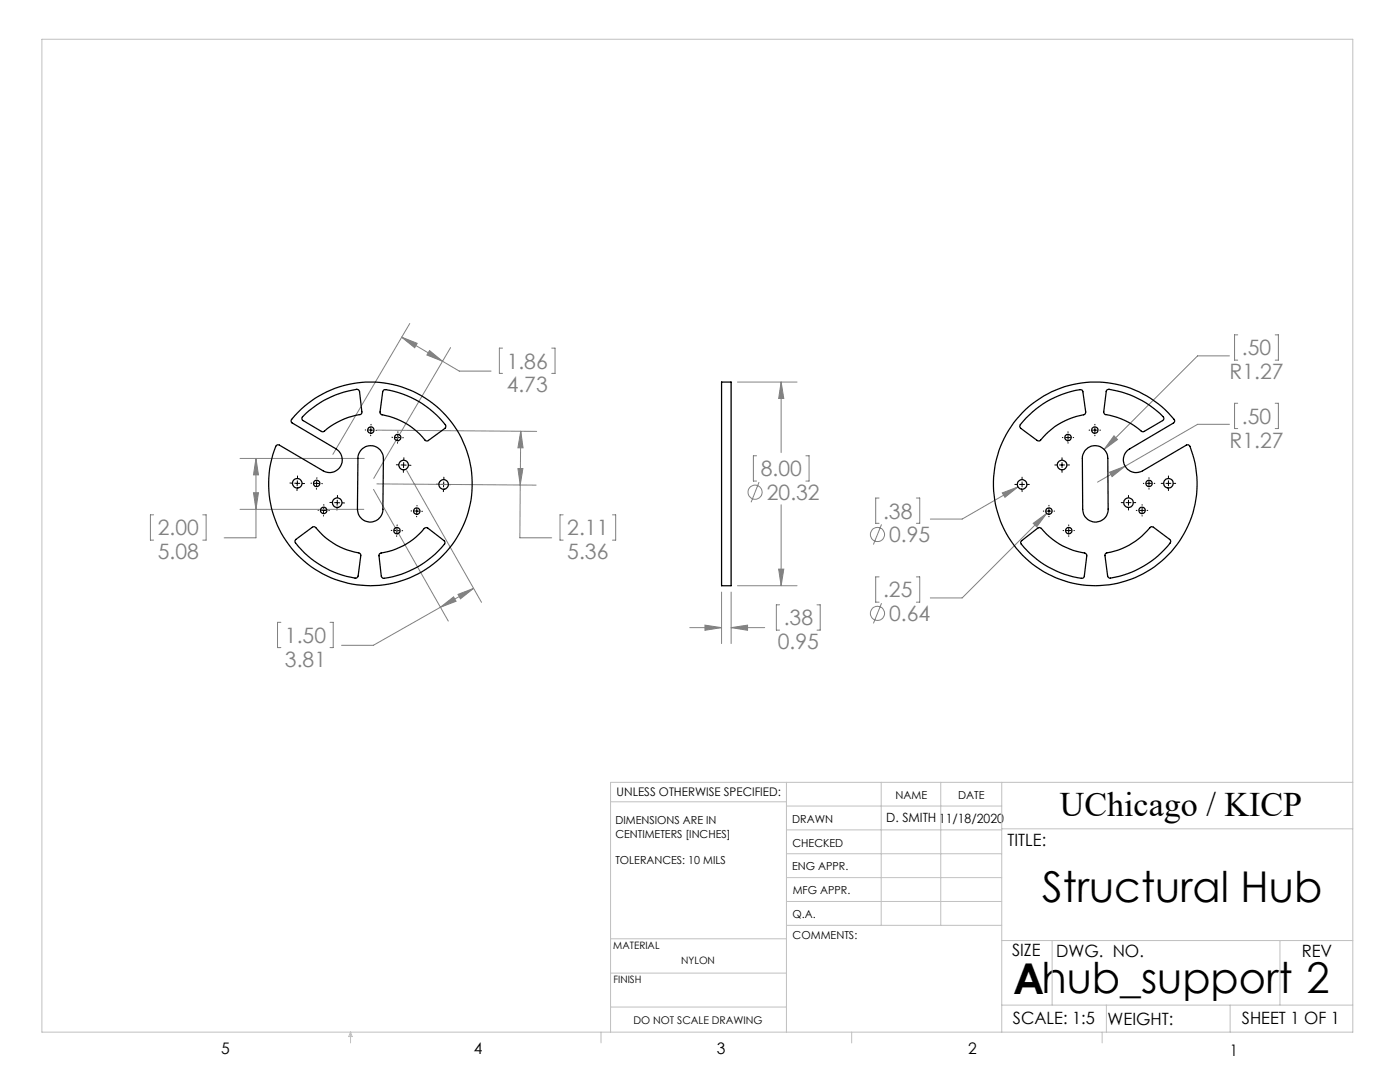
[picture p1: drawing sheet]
<svg xmlns="http://www.w3.org/2000/svg" width="279mm" height="216mm" viewBox="0 0 279 216" stroke-linecap="round" stroke-linejoin="round" font-family="sans-serif">
<g fill="none" stroke="#808080" stroke-width=".2">
<path d="M80.2 67.3l3.1 1.2-.5 .9zM80.2 67.3l11.5 6.7h6.3M81.8 64.6l-15.4 26.1M85.7 70l2.6 2.1-3.1-1.3zM89.9 69.4l-15.3 26.1M100.3 69.5h-.6v5h.6M110.1 69.5h.7v5h-.7M147.2 76.2h11.9M155.9 76.2v14.1M155.9 76.2l.5 3.3h-1zM245.4 71h-6.4l-18.7 18.7M247 66.8h-.6v5.1h.6"/>
<path d="M254.5 66.8h.6v5.1h-.6M47.9 91.5h24.8M50.6 98.3h1l-.5 3.3zM51.1 91.5v15.8h-6.4M51.1 91.5l.5 3.3h-1zM74.5 97.6l15 26.3M75.2 96.6l31.8 .2M75.3 85.8l31.8 .3M81.2 93.9l14.9 26.3M103.4 93.5h1l-.6 3.3zM103.8 96.8v10.5h6.3M103.9 86l-.1 10.8"/>
<path d="M103.9 86l.5 3.4h-1zM151 90.9h-.6v5.1h.6M151.5 96.2l-1.6 4M160.8 90.9h.7v5.1h-.7M175.4 99.4h-.6v5h.6M182.9 99.4h.7v5h-.7M200 98.4l3.2-1.2-2.6 2zM203.2 97.2l-11.2 6.4h-6.3M221.4 94.2l3.1-1.2-2.6 2.1zM222.3 87l.7 .7-2.7 2zM224.5 93l-5.5 3.2M245.4 84.7h-6.4l-14.5 8.3"/>
<path d="M247 80.5h-.6v5h.6M254.5 80.5h.6v5h-.6M30.7 102.7h-.7v5.1h.7M40.5 102.7h.6v5.1h-.6M47.9 101.6h24.7M91.4 118.6l3.1-1.2-2.6 2.1zM94.5 117.4l-20 11.4h-6.3M112.4 102.7h-.6v5.1h.6M122.2 102.7h.7v5.1h-.7M144 118.1v10.3M145.9 118.1v10.3M147.2 116.9h11.9"/>
<path d="M155.4 113.6h1l-.5 3.3zM155.9 100.7v16.2M175.4 115.1h-.6v5.1h.6M175.9 104.6l-1.6 4.1M182.9 115.1h.7v5.1h-.7M206.2 104.4l2.7-2-2 2.7zM208.9 102.4l-16.9 16.9h-6.3M56.1 124.2h-.7v5h.7M65.9 124.2h.6v5h-.6M87.9 121.2l2.6-2.1 .5 .9zM137.7 125.2h6.3M140.7 124.7l3.3 .5-3.3 .6z"/>
<path d="M145.9 125.2l3.3-.5v1.1zM145.9 125.2h6.7M155.6 120.7h-.7v5h.7M163.1 120.7h.6v5h-.6M175.9 120.4l-1.6 4"/>
<circle cx="150.7" cy="98.2" r="1.41"/>
<circle cx="175.1" cy="106.7" r="1.41"/>
<circle cx="175.1" cy="122.4" r="1.41"/>
</g>
<g fill="none" stroke="#000" stroke-width=".2">
<path d="M57.9 96.4h.4M58.8 96.4h.5M59.3 97.4v.5M59.3 96.4h.5M59.3 95.9v.5M59.3 96.4v.5M59.4 95v.4M60.3 96.5h.5M62.1 96.4h.1M62.7 96.4h.5M63.1 97.5v.1M63.2 96.4v.6"/>
<path d="M63.2 96.4l.5 .1M63.2 96v.4M63.3 95.3l-.1 .2M64.2 96.5h.1M67.3 99.8v.5M67.3 98.8v.5M72.9 85.8h.1M73.5 85.8h.5M74 86.8v.2M74 85.3v.5M74 85.8v.5M74 85.8h.5"/>
<path d="M74 84.7v.1M75 85.9h.1M78.2 87.2l.2 .1M78.8 87.3h.6M79.1 92.7h.5M79.3 88.3v.1M79.4 86.8v.5M79.4 87.3l-.1 .5M79.4 87.3h.5M79.4 86.1v.2M80 92.8h.5M80.4 87.3h.1"/>
<path d="M80.5 93.8v.5M80.5 92.8v.5M80.5 92.8h.6M80.6 92.3l-.1 .5M80.6 91.3v.5M81.6 92.8l.4 .1M87.1 96.6h.4M88 96.7h.5M88.5 97.7v.4M88.5 96.2v.5M88.5 96.7v.5M88.5 96.7h.5"/>
<path d="M88.6 95.2v.4M89.5 96.7h.5M202.5 96.7h.5M203.5 96.7h1M204 95.2v.4M204 96.2v1M204 97.7v.4M205 96.7h.4M210.5 92.8h.4M211.5 92.8h1M211.9 91.3v.5M211.9 92.3v1"/>
<path d="M211.9 93.8v.5M212 87.3h.1M212.7 87.3h.9M213 92.8h.4M213.1 86.1v.2M213.1 86.8v1M213.1 88.3v.1M214.2 87.3h.1M217.3 85.8h.2M218 85.8h1M218.5 84.7v.1M218.5 85.3v1"/>
<path d="M218.5 86.8v.2M219.5 85.8h.1M225.2 98.8v.5M225.2 99.8v1M228.2 96.4h.1M228.8 96.4h1M229.3 95.3v.2M229.3 96v1M229.3 97.5v.1M230.3 96.4h.2M231.7 96.4h.5M232.7 96.4h1"/>
<path d="M233.2 95v.4M233.2 95.9v1M233.2 97.4v.5M234.2 96.4h.4M63.5 101.8h.1M64.1 101.8h.5M64.6 102.9v.1M64.6 101.3v.5M64.6 101.8v.5M64.6 101.8h.5M64.6 100.7v.1M65.6 101.9h.1"/>
<path d="M65.8 100.3h.5M66.8 100.3h.5M67.3 101.3l-.1 .5M67.3 100.3v.5M67.3 100.3h.5M68.3 100.3l.5 .1M78.1 105.8h.1M78.7 105.9h.5M79.2 106.9v.1M79.2 105.9v.5M79.2 105.9h.5M79.2 105.4v.5"/>
<path d="M79.3 104.7l-.1 .2M80.2 105.9h.2M82 102h.2M82.7 102h.5M83.1 103v.1M83.2 101.5v.5M83.2 102l-.1 .5M83.2 102h.5M83.2 100.9v.1M84.2 102h.1M208.2 102h.1M208.8 102h1"/>
<path d="M209.3 100.8v.2M209.3 101.5v1M209.3 103v.1M210.4 102h.1M212.2 105.9h.1M212.8 105.9h1M213.3 104.7v.2M213.3 105.4v1M213.3 106.9v.1M214.3 105.9h.1M223.8 100.3h.4M224.7 100.3h1"/>
<path d="M225.2 101.3v.5M226.2 100.3h.5M226.8 101.8h.1M227.4 101.8h1M227.9 100.7v.1M227.9 101.3v1M227.9 102.9v.1M228.9 101.8h.2"/>
</g>
<g fill="none" stroke="#c0c0c0" stroke-width=".2">
<path d="M8.4 7.8h261.6v198.2h-261.6zM121.8 160h35.2M157 156.1v49.9M175.9 156.1v28.5M187.7 156.1v28.5M199.9 156.1v49.9M270 156.1h-148.2v49.9M157 170.4h42.9M157 165.6h42.9M157 160.8h42.9M157 175.1h42.9M157 179.9h42.9"/>
<path d="M199.9 165.4h70.1M121.8 194.2h35.2M121.8 187.3h35.2M157 184.6h42.9M199.9 187.7h70.1M210 187.7v12.9M255.4 187.7v12.9M70 206v2.1M70 206l.3 .8h-.7zM119.9 206v2.1M121.8 200.9h35.2M170 206v2.1"/>
<path d="M199.9 200.6h70.1M220 206v2.1M220.8 200.6v5.4M245.5 200.6v5.4"/>
</g>
<path d="M103.9 86l.5 3.4h-1zM103.4 93.5h1l-.6 3.3zM50.6 98.3h1l-.5 3.3zM51.1 91.5l.5 3.3h-1zM91.4 118.6l3.1-1.2-2.6 2.1zM87.9 121.2l2.6-2.1 .5 .9zM80.2 67.3l3.1 1.2-.5 .9zM85.7 70l2.6 2.1-3.1-1.3zM140.7 124.7l3.3 .5-3.3 .6zM145.9 125.2l3.3-.5v1.1zM155.4 113.6h1l-.5 3.3zM155.9 76.2l.5 3.3h-1zM200 98.4l.6 .8 2.6-2zM206.2 104.4l.7 .7 2-2.7zM222.3 87l-2 2.7 2.7-2zM221.4 94.2l.5 .9 2.6-2.1z" fill="#808080"/>
<g fill="none" stroke="#000" stroke-width=".25">
<path d="M76.5 77.9l.2-.1a17.8 17.8 0 0 1 12.3 7.2l-.2 .5-3.4 2.4-.3 .1a15 15 0 0 0-9.1-5.3l-.2-.5zM144 76.2h1.9v40.7h-1.9zM220.9 77.8h.2a16.5 16.5 0 0 1 8.3 3.1l2.7 2.2a.49 .49 0 0 1-.1 .8l-3.6 2.2h-.4a16 16 0 0 0-7.5-3.5l-.2-.4 .5-4.2zM59.4 82.3a20.3 20.3 0 0 1 33.2 6.2 20.3 20.3 0 0 1-18.4 28.3 20.3 20.3 0 0 1-19.1-27.9l.6-.1 8.8 5.1a2.54 2.54 0 0 0 3.5-.9 2.54 2.54 0 0 0-.9-3.4l-8.8-5.2a.48 .48 0 0 1-.1-.7zM60.3 83.2a18.7 18.7 0 0 1 11.1-5.5l.4 .4 .4 4.1a.44 .44 0 0 1-.4 .5 16.2 16.2 0 0 0-7.3 3.4l-4.1-2.2-.1-.3zM72.1 89.7a2.54 2.54 0 0 1 2.8-.6 2.54 2.54 0 0 1 1.6 2.4l-.1 10.1a2.54 2.54 0 0 1-2.5 2.6 2.54 2.54 0 0 1-2.6-2.6l.1-10.5 .2-.6zM204.7 81.7a20.3 20.3 0 0 1 29.7 2.2l-.2 .5-8.7 5.2a2.54 2.54 0 0 0-.9 3.4 2.54 2.54 0 0 0 3.4 .9l8.7-5.1a.48 .48 0 0 1 .8 .3 20.3 20.3 0 0 1-23.4 27.3 20.3 20.3 0 0 1-9.4-34.7zM204.8 83.4a18.4 18.4 0 0 1 11-5.6l.3 .3 .6 4.1-.2 .5a15.3 15.3 0 0 0-9.1 5.3l-.4-.1-3.3-2.4a.52 .52 0 0 1-.1-.8zM216.7 89.7a2.54 2.54 0 0 1 2.8-.6 2.54 2.54 0 0 1 1.6 2.3l.1 10.2a2.54 2.54 0 0 1-2.6 2.6 2.54 2.54 0 0 1-2.5-2.6l-.1-10.4zM59 107.7l3.3-2.5a.48 .48 0 0 1 .7 .1 14.7 14.7 0 0 0 8.9 5.2l.1 .4-.5 4-.3 .4a18.1 18.1 0 0 1-12.3-7.2zM75.7 110.6l.1-.1a15.1 15.1 0 0 0 9.1-5.2l.5 .1 3.2 2.5 .2 .4a17.8 17.8 0 0 1-8.7 6.3l-1.7 .5-2 .3-.3-.4-.5-4.1zM203.8 107.9l3.3-2.5 .5-.1a15.2 15.2 0 0 0 9.1 5.2l.2 .4-.5 4.1-.3 .4a17.9 17.9 0 0 1-12.4-7.1z"/>
<path d="M220.7 110.5a15.3 15.3 0 0 0 9-5.4l.5 .1 3.2 2.4a.48 .48 0 0 1 .1 .7 18.6 18.6 0 0 1-12.2 7l-.2-.4-.6-4.1z"/>
<circle cx="59.3" cy="96.4" r=".94"/>
<circle cx="63.2" cy="96.5" r=".63"/>
<circle cx="74" cy="85.8" r=".64"/>
<circle cx="79.4" cy="87.3" r=".64"/>
<circle cx="80.5" cy="92.8" r=".94"/>
<circle cx="88.5" cy="96.7" r=".95"/>
<circle cx="204" cy="96.7" r=".96"/>
<circle cx="212" cy="92.8" r=".95"/>
<circle cx="213.1" cy="87.3" r=".65"/>
<circle cx="218.5" cy="85.8" r=".65"/>
<circle cx="229.3" cy="96.5" r=".63"/>
<circle cx="233.2" cy="96.4" r=".95"/>
<circle cx="64.6" cy="101.9" r=".63"/>
<circle cx="67.3" cy="100.3" r=".95"/>
<circle cx="79.2" cy="105.9" r=".63"/>
<circle cx="83.2" cy="102" r=".63"/>
<circle cx="209.3" cy="102" r=".64"/>
<circle cx="213.3" cy="105.9" r=".63"/>
<circle cx="225.2" cy="100.3" r=".95"/>
<circle cx="227.9" cy="101.8" r=".64"/>
</g>
<g font-size="8.5">
<text x="208" y="179.9">Structural Hub</text>
<text x="202.2" y="198.3">Ahub_support</text>
<text x="260.8" y="198.1">2</text>
</g>
<text font-size="6.9" x="211.5" y="162.9">UChicago / KICP</text>
<g font-size="4.2" fill="#808080">
<text x="247.8" y="70.9">.50</text>
<text x="101.1" y="73.6">1.86</text>
<text x="245.4" y="75.7">R1.27</text>
<text x="101.1" y="78.3">4.73</text>
<text x="245.4" y="89.3">R1.27</text>
<text x="247.8" y="84.6">.50</text>
<text x="151.8" y="95">8.00</text>
<text x="153" y="99.8">20.32</text>
<text x="31.5" y="106.8">2.00</text>
<text x="113.2" y="106.8">2.11</text>
<text x="176.2" y="103.5">.38</text>
<text x="31.5" y="111.6">5.08</text>
<text x="113.2" y="111.6">5.36</text>
<text x="177.5" y="108.2">0.95</text>
<text x="176.2" y="119.2">.25</text>
<text x="156.4" y="124.8">.38</text>
<text x="177.5" y="124">0.64</text>
<text x="56.9" y="128.3">1.50</text>
<text x="155.2" y="129.5">0.95</text>
<text x="56.9" y="133">3.81</text>
</g>
<g font-size="3.4">
<text x="201.1" y="168.8">TITLE:</text>
<text x="202" y="190.8">SIZE</text>
<text x="210.8" y="190.9">DWG. NO.</text>
<text x="259.8" y="191">REV</text>
<text x="202.1" y="204.4">SCALE: 1:5</text>
<text x="221" y="204.5">WEIGHT:</text>
<text x="247.8" y="204.4">SHEET 1 OF 1</text>
</g>
<g font-size="3.2">
<text x="44.2" y="210.4">5</text>
<text x="94.6" y="210.3">4</text>
<text x="143.1" y="210.4">3</text>
<text x="193.2" y="210.3">2</text>
<text x="245.4" y="210.6">1</text>
</g>
<text font-size="2.5" x="176.9" y="164.1">D. SMITH 11/18/2020</text>
<text font-size="2.4" x="123.1" y="158.9">UNLESS OTHERWISE SPECIFIED:</text>
<g font-size="2.2">
<text x="178.7" y="159.4">NAME</text>
<text x="191.2" y="159.4">DATE</text>
<text x="122.8" y="164.5">DIMENSIONS ARE IN</text>
<text x="122.8" y="167.1">CENTIMETERS [INCHES]</text>
<text x="158.1" y="164.2">DRAWN</text>
<text x="122.8" y="172.5">TOLERANCES: 10 MILS</text>
<text x="158.1" y="173.7">ENG APPR.</text>
<text x="158.2" y="169.1">CHECKED</text>
<text x="158.2" y="178.4">MFG APPR.</text>
<text x="158.2" y="183.2">Q.A.</text>
<text x="158.2" y="187.4">COMMENTS:</text>
</g>
<text font-size="2.1" x="126.4" y="204.3">DO NOT SCALE DRAWING</text>
<g font-size="2">
<text x="122.4" y="189.4">MATERIAL</text>
<text x="122.4" y="196.2">FINISH</text>
<text x="135.9" y="192.4">NYLON</text>
</g>
</svg>
